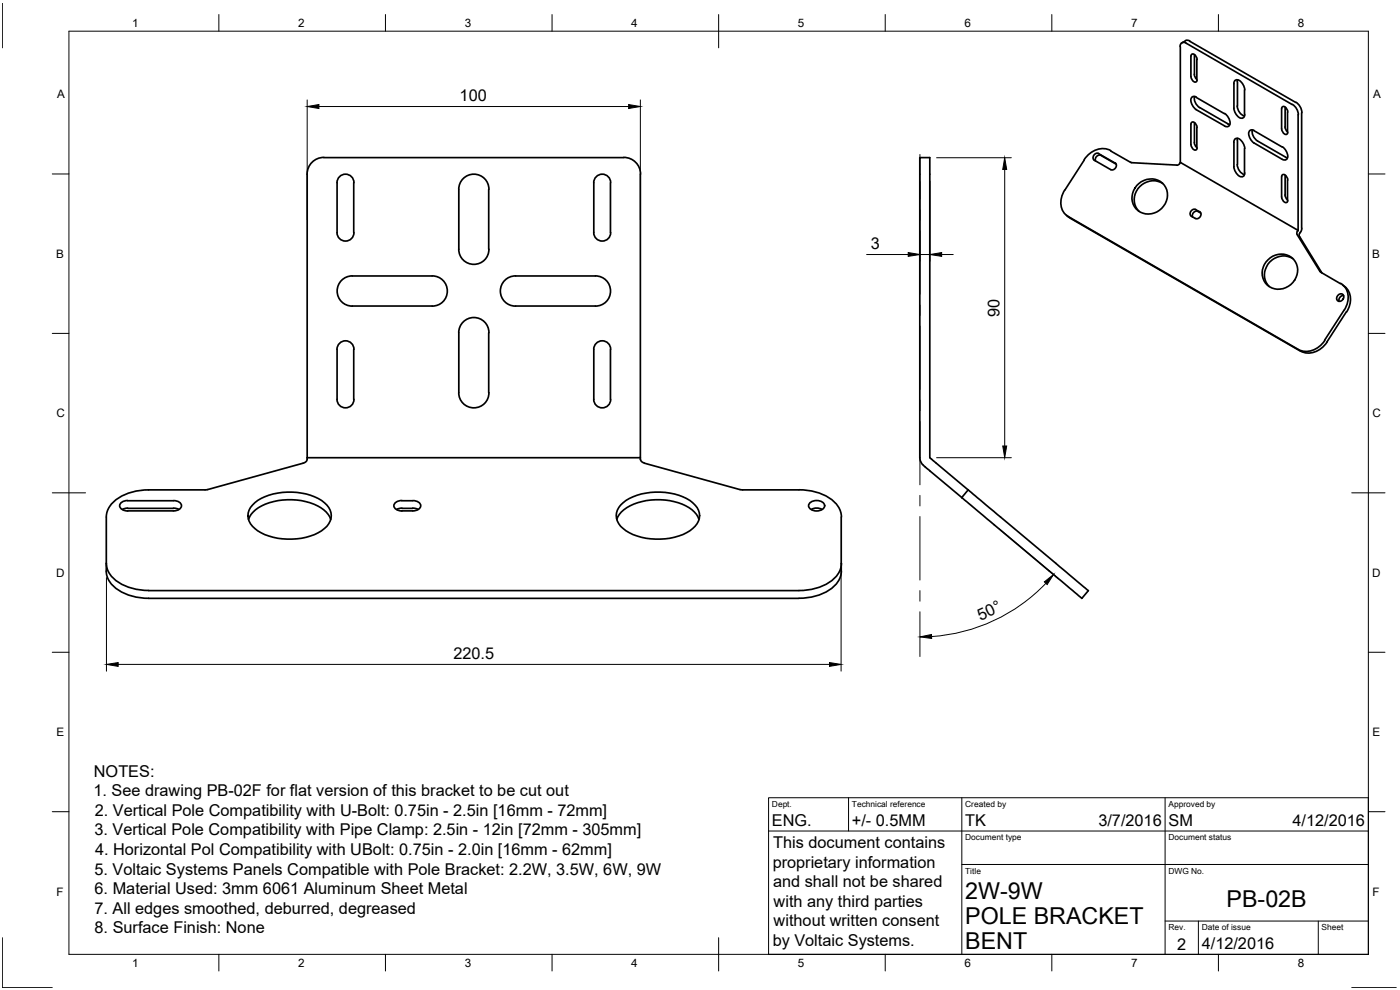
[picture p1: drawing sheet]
<svg xmlns="http://www.w3.org/2000/svg" width="420mm" height="297mm" viewBox="0 0 420 297" stroke-linecap="round" stroke-linejoin="round" font-family="sans-serif">
<!-- layer: MD_Visible -->
<g fill="none" stroke="#000" stroke-width=".51">
<path d="M354.2 14v34.7l35.4 20.4M355.8 12.2l.6-.1 .7 .2M355.8 12.2l-1.1 .7M356 12.9a1.1 1.1 0 0 0-1.3-.1 1.1 1.1 0 0 0-.5 1.2M356 13l31.8 18.4M357 12.4l31.9 18.3M357.4 16.8v6.2l.4 1a.73 .73 0 0 0 .7 .7 .73 .73 0 0 0 .8-.7M357.4 16.8l.1-.3a.98 .98 0 0 1 1.6 .6l.2 .8M358.5 16.5v5.9M359.2 17.9v6.1M357.4 37.3v6.1l.4 1a.73 .73 0 0 0 .7 .7 .73 .73 0 0 0 .8-.7M357.4 37.2l.1-.3a.98 .98 0 0 1 1.6 .6l.2 .8"/>
<path d="M358.4 22.3l.2 .8 .5 .7M358.5 36.9v5.9M358.5 29a3.5 3.5 0 0 0 1.5 3.3M359 29.2l8.5 4.9M359 32.9l8.5 4.9M359 29.1a1.09 1.09 0 0 0-1.4 .1 1.09 1.09 0 0 0-.1 1.4l.7 1.6 .8 .7M359.2 38.3v6.1M360 32.3l8.5 4.9M367.5 34a3.2 3.2 0 0 1 1.4 3.7 1.02 1.02 0 0 1-1.4 .1M368.5 37.2l.5 .2M370.3 25.1a1.09 1.09 0 0 1 .8-1.2 1.09 1.09 0 0 1 1.3 .6l.9 1.4 .3 1.1M370.3 32.5a3.2 3.2 0 0 0 2.4 3 1.02 1.02 0 0 0 .9-1.2"/>
<path d="M370.3 25.1v7.4M371.3 31.8a3.5 3.5 0 0 0 2.1 3M371.4 24.5v7.4M371.4 24l-.1 .5M373.5 27v7.3M375.8 39a3.5 3.5 0 0 0 1.6 3.3l8.9 5.1M376.3 39.2l8.5 4.9M376.4 39.2a1.09 1.09 0 0 0-1.4 0 1.09 1.09 0 0 0-.2 1.4l.8 1.6 .7 .7 8.5 4.9a1.09 1.09 0 0 0 1.4-.1 1.09 1.09 0 0 0 .2-1.4l-.8-1.5-.7-.8M384.6 32.6v6.1M384.7 32.6v-.4a.98 .98 0 0 1 1.6 .7l.2 .7M384.7 38.7l.3 1a.73 .73 0 0 0 .8 .7 .73 .73 0 0 0 .7-.7M385.7 38.1l.2 .7 .4 .7"/>
<path d="M385.7 32.2v5.9M386.4 33.6v6.1M387.9 31.3l1.2 1.3 .5 1.8M388.9 30.7l.9 .8a3.2 3.2 0 0 1 .8 2.3l.1 34.7-.4 1.2M389.6 34.4v34.7M92.2 52.3v85.5M97.2 47.3h90M97.2 47.2a5 5 0 0 0-5 5.1M101.1 54.8a2.54 2.54 0 0 1 2.6-2.5 2.54 2.54 0 0 1 2.5 2.5M101.2 54.8l-.1 15a2.54 2.54 0 0 0 2.6 2.5 2.54 2.54 0 0 0 2.5-2.5M106.2 54.8v15M146.7 56.8v18"/>
<path d="M146.7 56.8a4.5 4.5 0 0 0-4.5-4.5 4.5 4.5 0 0 0-4.5 4.5v18a4.5 4.5 0 0 0 4.5 4.5 4.5 4.5 0 0 0 4.5-4.5M178.2 54.8a2.54 2.54 0 0 1 2.5-2.5 2.54 2.54 0 0 1 2.6 2.5M178.2 54.8v15a2.54 2.54 0 0 0 2.5 2.5 2.54 2.54 0 0 0 2.6-2.5M183.2 54.8v15M187.2 47.2a5 5 0 0 1 5 5.1M192.2 52.3v85h-100M319.5 57a5.5 5.5 0 0 0 1.1 8M325.4 48l-5.8 9.1M330.4 46.6a1.35 1.35 0 0 0-1.6 1.7M330.4 46.7l4.5 2.5M333.3 45.3l6.4 3.5M333.3 45.2a6.3 6.3 0 0 0-7.9 2.7"/>
<path d="M334.6 48.8a1.25 1.25 0 0 1 .2 1.6 1.25 1.25 0 0 1-1.5 .5l-4.8-2.8a1.25 1.25 0 0 1-.2-1.5 1.25 1.25 0 0 1 1.4-.6l4.9 2.9M339.6 48.8l13.5 .7M341.2 55.7a5.1 5.1 0 0 1 5.6-1.9 5.1 5.1 0 0 1 3.6 4.8 5.6 5.6 0 0 1-3.4 5.1 5.6 5.6 0 0 1-6.1-1 5.2 5.2 0 0 1 .3-7zM348.9 55a5.6 5.6 0 0 0-7.1 1.2 5.6 5.6 0 0 0 0 7.2M354.1 49l-.4 .4-.5 .2M354.2 48.7l-.2 .3M358.4 42.8l.2 .7 .5 .7M370.3 42.7a1.09 1.09 0 0 1 .8-1.2 1.09 1.09 0 0 1 1.3 .5l.9 1.5 .3 1M370.3 50a3.2 3.2 0 0 0 2.4 3.1 1.02 1.02 0 0 0 .9-1.2M370.3 42.7v7.3M371.3 49.4a3.5 3.5 0 0 0 2.1 3M371.4 42.1v7.3"/>
<path d="M371.4 41.5l-.1 .5M373.5 44.5v7.4M384.6 53v6.1M384.7 59.1l.3 1.1a.73 .73 0 0 0 .8 .6 .73 .73 0 0 0 .7-.6M384.7 53v-.4a.98 .98 0 0 1 1.6 .7l.2 .7M385.7 58.5l.2 .8 .4 .6M385.7 52.6v5.9M386.4 54v6.2M320.1 64.6l.6 .6M320.6 65l69 39.8M320.8 65.2l69.5 40.1a6.3 6.3 0 0 0 8-2.7l5.8-9M359.5 63.5l.8 .4"/>
<path d="M359.5 63.4a1.35 1.35 0 0 0-1.6 1.7M360 63.5l-1.1-.6a1.25 1.25 0 0 0-1.5 .5 1.25 1.25 0 0 0 .2 1.5l1.1 .6M360 63.5a1.25 1.25 0 0 1 .2 1.5 1.25 1.25 0 0 1-1.5 .5M380.6 77.9a5 5 0 0 1 6.5-1 5 5 0 0 1 1.8 6.4 5.4 5.4 0 0 1-4.5 3.4 5.4 5.4 0 0 1-5.1-2.5 5.3 5.3 0 0 1 1.3-6.3zM388 77.6a5.6 5.6 0 0 0-7.1 1.2 5.6 5.6 0 0 0 0 7.2M389.3 70.4l6.8 11M389.4 69.4l-.1 1M389.6 69.1l-.2 .3M390.1 70l-.1 1 6.7 10.9M390.3 69.7l-.2 .2M105.7 82.8h24M105.7 82.8a4.5 4.5 0 0 0-4.5 4.5 4.5 4.5 0 0 0 4.5 4.5h24a4.5 4.5 0 0 0 4.5-4.5 4.5 4.5 0 0 0-4.5-4.5"/>
<path d="M146.7 99.8v18.1M146.7 99.8a4.5 4.5 0 0 0-4.5-4.5 4.5 4.5 0 0 0-4.5 4.5v18.1a4.5 4.5 0 0 0 4.5 4.5 4.5 4.5 0 0 0 4.5-4.6M154.7 82.8h24M154.7 82.8a4.5 4.5 0 0 0-4.5 4.5 4.5 4.5 0 0 0 4.5 4.5h24M178.7 82.8a4.5 4.5 0 0 1 4.5 4.5 4.5 4.5 0 0 1-4.5 4.5M396.1 81.4l6.2 3.7M401.6 88.5a1 1 0 0 1 1.6 .1 1 1 0 0 1-.4 1.5 1 1 0 0 1-1.5-.1 1 1 0 0 1 .3-1.5zM402.3 85a5.5 5.5 0 0 1 1.2 8M402.9 85.5l.6 .5M403.2 88.7a1.4 1.4 0 0 0-1.3 1.6M403.4 93l-5.9 9.1M403.6 86a5.7 5.7 0 0 1 .5 7.6"/>
<path d="M106.2 104.8v15M106.2 104.8a2.54 2.54 0 0 0-2.5-2.5 2.54 2.54 0 0 0-2.6 2.5l.1 15a2.53 2.53 0 0 0 2.5 2.6 2.53 2.53 0 0 0 2.5-2.6M183.2 104.8v15M183.3 104.8a2.53 2.53 0 0 0-2.6-2.5 2.53 2.53 0 0 0-2.5 2.5v15a2.54 2.54 0 0 0 2.5 2.6 2.54 2.54 0 0 0 2.6-2.6M397.6 102.1a6.3 6.3 0 0 1-8 2.7M92.2 137.8l-.2 .6-1 .6-28.7 7.9-17.7 .1a13.9 13.9 0 0 0-11.8 5.2l-.8 1.9-.1 1M192.2 137.3v.5M192.2 137.8l.2 .5 1 .7 29.5 8M31.9 155.2v16.1a8 8 0 0 0 5.5 6.7 17.7 17.7 0 0 0 7.2 1.5h195.2M38.3 150.2l14.4 .1a1.49 1.49 0 0 1 1.4 .6 1.49 1.49 0 0 1 0 1.6 2.76 2.76 0 0 1-2 .8h-13.8M38.3 152.5h13.8M38.3 152.5l-1.5 .3"/>
<path d="M38.3 150.2h-.6a1.51 1.51 0 0 0-1.5 .7 1.51 1.51 0 0 0 0 1.6l.9 .6 1.2 .2M52.1 152.5l1.6 .3M74.6 155.9a8.8 8.8 0 0 1 6.2-5.1 19.2 19.2 0 0 1 16.3 2.2 6 6 0 0 1 2.2 2.9M75.8 151.6a15.7 15.7 0 0 1 11.9-3.9 14 14 0 0 1 11 4.6 4.6 4.6 0 0 1-1.3 6.3 18.5 18.5 0 0 1-16.7 2.2 8.5 8.5 0 0 1-6.2-5.3 4.4 4.4 0 0 1 1.3-3.9zM120.6 150.2l3.9 .1a1.49 1.49 0 0 1 1.4 .6 1.49 1.49 0 0 1 0 1.6 2.76 2.76 0 0 1-2 .8h-3.3M120.6 152.5h3.3M120.6 152.5l-1.6 .3M120.6 150.2h-.6a1.51 1.51 0 0 0-1.5 .7 1.51 1.51 0 0 0 0 1.6l.9 .6 1.2 .2M123.9 152.5l1.6 .3M185.1 155.9a8.8 8.8 0 0 1 6.3-5.1 19.2 19.2 0 0 1 16.3 2.2 6 6 0 0 1 2.1 2.9M186.3 151.6a16.4 16.4 0 0 1 13.3-3.9 13.5 13.5 0 0 1 9.6 4.6 4.6 4.6 0 0 1-1.3 6.3 18.5 18.5 0 0 1-16.7 2.2 8.5 8.5 0 0 1-6.2-5.3 4.5 4.5 0 0 1 1.3-3.9zM222.9 147h16.9a13.9 13.9 0 0 1 11.9 5.2l.7 1.9 .1 1"/>
<path d="M243 150.9a3.1 3.1 0 0 1 4.4 .4 1.63 1.63 0 0 1-1.7 2h-1.3a1.53 1.53 0 0 1-1.4-.8 1.53 1.53 0 0 1 0-1.6zM243.5 152.8l1.6-.4 1.6 .4M252.5 155.2v16.2M290.6 147l36 30.2-1.9 2.3-36.1-30.2M290.6 147l-11.6-9.7v-90h-3v90a6.2 6.2 0 0 0 3 4l9.6 8M290.6 147l-2 2.3M31.9 169a7.9 7.9 0 0 0 5.5 6.7 17.8 17.8 0 0 0 7.2 1.5M252.5 171.3a8 8 0 0 1-5.5 6.7 17.7 17.7 0 0 1-7.2 1.5M252.5 169a8 8 0 0 1-5.4 6.7 17.7 17.7 0 0 1-7.3 1.5h-195.2"/>
</g>
<!-- layer: BORDER -->
<g fill="none" stroke="#000" stroke-width=".3">
<path d="M.7 1v13.4M20.7 9.4h390v276.9h-390zM65.7 4.4v5M115.7 4.4v5M165.7 4.4v5M215.7 4.4v10M265.7 4.4v5M315.7 4.4v5M365.7 4.4v5M15.7 52.2h5M410.7 52.2h5M15.7 100h5"/>
<path d="M410.7 100h5M15.7 147.9h10M405.7 147.9h10M15.7 195.7h5M410.7 195.7h5M15.7 243.5h5M410.7 243.5h5M.7 281.3v15h15M65.7 286.3v5M115.7 286.3v5M165.7 286.3v5M215.7 281.3v10"/>
<path d="M265.7 286.3v5M315.7 286.3v5M365.7 286.3v5M405.7 296.3h13.3"/>
</g>
<!-- layer: TITLEBLOCK -->
<path d="M230.7 239.4h180v46.9h-180zM254.7 239.4v9.9M288.7 239.4v46.9M349.7 239.4v46.9M230.7 249.3h180M288.7 259.4h122M349.7 276.4h61M359.6 276.4v9.9M395.6 276.4v9.9" fill="none" stroke="#000" stroke-width=".3"/>
<!-- layer: Center Lines -->
<path d="M276.1 46.4v13.3M276.1 62.9v3.2M276.1 69.3v19M276.1 91.5v3.2M276.1 97.8v19.1M276.1 120.1v3.1M276.1 126.4v19.1M276.1 148.6v3.2M276.1 155v19M276.1 177.2v3.2M276.1 183.6v13.4" fill="none" stroke="#000" stroke-width=".3"/>
<!-- layer: 0 -->
<g fill="none" stroke="#000" stroke-width=".3">
<path d="M92.2 30v35.9M95.7 32h93M192.2 30v35.9M276.1 54.4v24M279.1 54.4v24M281.1 47.3h22.4M301.5 50.8v83M260.1 76.4h12.5M276.1 76.4h3M282.6 76.4h3.5M281.1 137.3h22.4M299.9 158.7l17.8 15"/>
<path d="M31.9 173.3v28.1M252.4 171v30.4M313.9 175a52.3 52.3 0 0 1-34.2 16M35.5 199.3h213.4"/>
</g>
<path d="M92.2 32l3.5-.6v1.2zM188.7 31.4l3.5 .6-3.5 .6zM301.5 47.3l.6 3.5h-1.2zM272.6 75.8l3.5 .6-3.5 .5zM279.1 76.4l3.5-.6v1.1zM300.9 133.8h1.2l-.6 3.5zM313.4 174.6l2.8-2.2-1.9 3zM31.9 199.3l3.6-.5v1.1zM248.9 198.8l3.5 .5-3.5 .6zM276.1 191.1l3.5-.7v1.2z" fill="#000" stroke="#000" stroke-width=".3"/>
<g font-size="7">
<text x="289.7" y="269.9">2W-9W</text>
<text x="368.1" y="272.2">PB-02B</text>
<text x="289.7" y="277.4">POLE BRACKET</text>
<text x="289.7" y="284.9">BENT</text>
</g>
<g font-size="4.9">
<text x="138" y="30.4">100</text>
<text x="261.4" y="74.8">3</text>
<text x="300" y="95" transform="rotate(-90 300 95)">90</text>
<text x="294.2" y="186.3" transform="rotate(-25 294.2 186.3)">50°</text>
<text x="136.1" y="197.8">220.5</text>
<text x="28.2" y="233">NOTES:</text>
<text x="28.1" y="238.9">1. See drawing PB-02F for flat version of this bracket to be cut out</text>
<text x="28.4" y="244.8">2. Vertical Pole Compatibility with U-Bolt: 0.75in - 2.5in [16mm - 72mm]</text>
<text x="28.3" y="250.7">3. Vertical Pole Compatibility with Pipe Clamp: 2.5in - 12in [72mm - 305mm]</text>
<text x="231.7" y="247.9">ENG.</text>
<text x="255.7" y="247.9">+/- 0.5MM</text>
<text x="289.7" y="247.9">TK</text>
<text x="329.6" y="247.9">3/7/2016</text>
<text x="350.7" y="247.9">SM</text>
<text x="387.9" y="247.9">4/12/2016</text>
<text x="28.5" y="256.5">4. Horizontal Pol Compatibility with UBolt: 0.75in - 2.0in [16mm - 62mm]</text>
<text x="232.1" y="254.5">This document contains</text>
<text x="28.3" y="262.5">5. Voltaic Systems Panels Compatible with Pole Bracket: 2.2W, 3.5W, 6W, 9W</text>
<text x="231.9" y="260.3">proprietary information</text>
<text x="28.4" y="268.4">6. Material Used: 3mm 6061 Aluminum Sheet Metal</text>
<text x="232" y="266.2">and shall not be shared</text>
<text x="28.3" y="274.2">7. All edges smoothed, deburred, degreased</text>
<text x="232.2" y="272">with any third parties</text>
<text x="28.4" y="280.1">8. Surface Finish: None</text>
<text x="232.2" y="277.8">without written consent</text>
<text x="231.9" y="283.8">by Voltaic Systems.</text>
<text x="353.3" y="285">2</text>
<text x="360.7" y="284.9">4/12/2016</text>
</g>
<g font-size="3.5">
<text x="39.7" y="8.1">1</text>
<text x="89.5" y="8.1">2</text>
<text x="139.5" y="8.1">3</text>
<text x="189.4" y="8.1">4</text>
<text x="239.5" y="8.1">5</text>
<text x="289.4" y="8.1">6</text>
<text x="339.5" y="8.1">7</text>
<text x="389.5" y="8.1">8</text>
<text x="17.1" y="29.5">A</text>
<text x="412.1" y="29.5">A</text>
<text x="16.9" y="77.3">B</text>
<text x="411.8" y="77.3">B</text>
<text x="16.9" y="125.2">C</text>
<text x="411.9" y="125.2">C</text>
<text x="16.9" y="173">D</text>
<text x="411.8" y="173">D</text>
<text x="16.9" y="220.9">E</text>
<text x="411.9" y="220.9">E</text>
<text x="16.9" y="268.7">F</text>
<text x="411.9" y="268.7">F</text>
<text x="39.7" y="290.1">1</text>
<text x="89.5" y="290.1">2</text>
<text x="139.5" y="290.1">3</text>
<text x="189.4" y="290.1">4</text>
<text x="239.5" y="290.1">5</text>
<text x="289.4" y="290.1">6</text>
<text x="339.5" y="290.1">7</text>
<text x="389.5" y="290.1">8</text>
</g>
<g font-size="2.5">
<text x="231.7" y="242.1">Dept.</text>
<text x="255.7" y="242.1">Technical reference</text>
<text x="289.7" y="242.1">Created by</text>
<text x="350.7" y="242.1">Approved by</text>
<text x="289.7" y="252.1">Document type</text>
<text x="350.7" y="252.1">Document status</text>
<text x="289.7" y="262.2">Title</text>
<text x="350.7" y="262.2">DWG No.</text>
<text x="350.7" y="279.1">Rev.</text>
<text x="360.7" y="279.1">Date of issue</text>
<text x="396.6" y="279.1">Sheet</text>
</g>
</svg>
